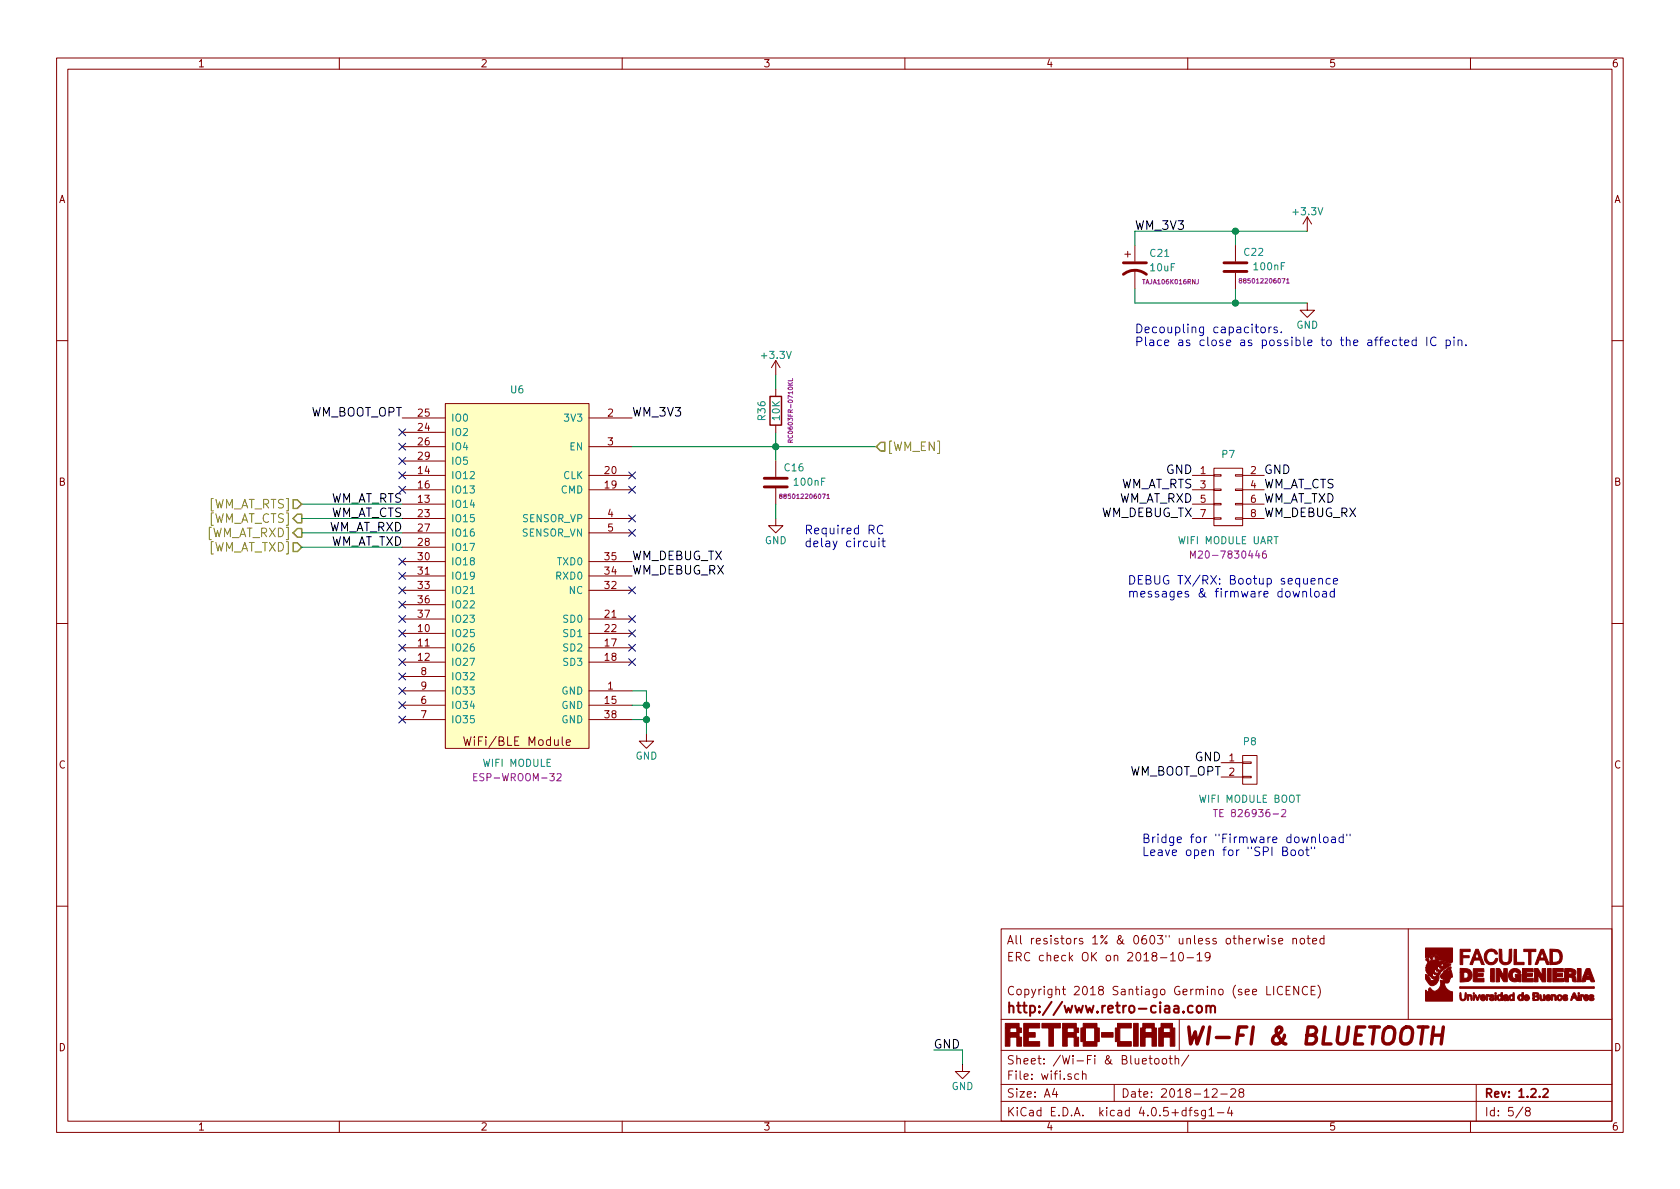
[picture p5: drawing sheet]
EESchema Schematic File Version 2
LIBS:power
LIBS:device
LIBS:transistors
LIBS:conn
LIBS:linear
LIBS:regul
LIBS:74xx
LIBS:cmos4000
LIBS:adc-dac
LIBS:memory
LIBS:xilinx
LIBS:microcontrollers
LIBS:dsp
LIBS:microchip
LIBS:analog_switches
LIBS:motorola
LIBS:texas
LIBS:intel
LIBS:audio
LIBS:interface
LIBS:digital-audio
LIBS:philips
LIBS:display
LIBS:cypress
LIBS:siliconi
LIBS:opto
LIBS:atmel
LIBS:contrib
LIBS:valves
LIBS:retro-ciaa
LIBS:retro-ciaa-cache
EELAYER 25 0
EELAYER END
$Descr A4 11693 8268
encoding utf-8
Sheet 5 8
Title "WI-FI & BLUETOOTH"
Date "2018-12-28"
Rev "1.2.2"
Comp "http://www.retro-ciaa.com"
Comment1 "All resistors 1% & 0603\" unless otherwise noted"
Comment2 "ERC check OK on 2018-10-19"
Comment3 ""
Comment4 "Copyright 2018 Santiago Germino (see LICENCE)"
$EndDescr
$Comp
L ESP-WROOM-32 U6
U 1 1
P 3600 4000
F 0 "U6" H 3600 5300 50  0000 C CNN
F 1 "WIFI MODULE" H 3600 2700 50  0000 C CNN
F 2 "Salmon:ESP-WROOM-32" H 3600 4600 50  0001 C CNN
F 3 "ESP-WROOM-32" H 3600 2600 50  0000 C CNN
	1    3600 4000
	1    0    0    -1  
$EndComp
Text Label 8300 3600 2    60   ~ 0
WM_DEBUG_TX
Text Label 8300 3300 2    60   ~ 0
GND
Text Label 4400 3900 0    60   ~ 0
WM_DEBUG_TX
Text Label 8800 3600 0    60   ~ 0
WM_DEBUG_RX
Text Label 4400 4000 0    60   ~ 0
WM_DEBUG_RX
NoConn ~ 4400 4100
$Comp
L CONN_01X02 P8
U 1 1
P 8700 5350
F 0 "P8" H 8700 5550 50  0000 C CNN
F 1 "WIFI MODULE BOOT" H 8700 5150 50  0000 C CNN
F 2 "Pin_Headers:Pin_Header_Straight_1x02_Pitch2.54mm" H 8700 5350 50  0001 C CNN
F 3 "TE 826936-2" H 8700 5050 50  0000 C CNN
	1    8700 5350
	1    0    0    -1  
$EndComp
Text Label 8500 5300 2    60   ~ 0
GND
Text Label 2800 2900 2    60   ~ 0
WM_BOOT_OPT
Text Label 8500 5400 2    60   ~ 0
WM_BOOT_OPT
Text Label 4400 2900 0    60   ~ 0
WM_3V3
$Comp
L +3.3V #PWR045
U 1 1
P 5400 2600
F 0 "#PWR045" H 5400 2450 50  0001 C CNN
F 1 "+3.3V" H 5400 2740 50  0000 C CNN
F 2 "" H 5400 2600 50  0000 C CNN
F 3 "" H 5400 2600 50  0000 C CNN
	1    5400 2600
	1    0    0    -1  
$EndComp
Wire Wire Line
	5400 2700 5400 2600
Wire Wire Line
	4400 3100 6100 3100
Wire Wire Line
	5400 3000 5400 3200
Connection ~ 5400 3100
$Comp
L GND #PWR046
U 1 1
P 5400 3600
F 0 "#PWR046" H 5400 3350 50  0001 C CNN
F 1 "GND" H 5400 3450 50  0000 C CNN
F 2 "" H 5400 3600 50  0000 C CNN
F 3 "" H 5400 3600 50  0000 C CNN
	1    5400 3600
	1    0    0    -1  
$EndComp
NoConn ~ 4400 4300
NoConn ~ 4400 4400
NoConn ~ 4400 3300
NoConn ~ 4400 4500
NoConn ~ 4400 4600
NoConn ~ 4400 3400
Text Notes 7950 5950 0    60   ~ 0
Bridge for "Firmware download"\nLeave open for "SPI Boot"
Text Label 2800 3700 2    60   ~ 0
WM_AT_RXD
Text Label 2800 3800 2    60   ~ 0
WM_AT_TXD
Text Label 2800 3500 2    60   ~ 0
WM_AT_RTS
Text Label 2800 3600 2    60   ~ 0
WM_AT_CTS
Text Notes 7850 4150 0    60   ~ 0
DEBUG TX/RX: Bootup sequence\nmessages & firmware download
$Comp
L C C16
U 1 1
P 5400 3350
F 0 "C16" H 5200 3250 50  0000 L CNN
F 1 "100nF" H 5050 3350 50  0000 L CNN
F 2 "Capacitors_SMD:C_0603" H 5400 3350 31  0001 C CNN
F 3 "885012206071" H 5200 3450 31  0000 C CNN
	1    5400 3350
	-1   0    0    1   
$EndComp
Text Notes 5600 3800 0    60   ~ 0
Required RC\ndelay circuit
$Comp
L R R36
U 1 1
P 5400 2850
F 0 "R36" V 5300 2850 50  0000 C CNN
F 1 "10K" V 5400 2850 50  0000 C CNN
F 2 "Resistors_SMD:R_0603" V 5330 2850 31  0001 C CNN
F 3 "RC0603FR-0710KL" V 5500 2850 31  0000 C CNN
	1    5400 2850
	1    0    0    -1  
$EndComp
NoConn ~ 4400 3700
NoConn ~ 4400 3600
NoConn ~ 2800 4700
NoConn ~ 2800 4800
NoConn ~ 2800 4400
NoConn ~ 2800 4500
NoConn ~ 2800 4600
NoConn ~ 2800 3300
NoConn ~ 2800 5000
NoConn ~ 2800 4900
NoConn ~ 2800 3400
NoConn ~ 2800 3000
NoConn ~ 2800 3900
NoConn ~ 2800 3200
NoConn ~ 2800 3100
NoConn ~ 2800 4000
NoConn ~ 2800 4100
NoConn ~ 2800 4200
NoConn ~ 2800 4300
Text Label 8300 3500 2    60   ~ 0
WM_AT_RXD
Text Label 8300 3400 2    60   ~ 0
WM_AT_RTS
Text Label 8800 3400 0    60   ~ 0
WM_AT_CTS
Text Label 8800 3300 0    60   ~ 0
GND
$Comp
L CONN_02X04 P7
U 1 1
P 8550 3450
F 0 "P7" H 8550 3750 50  0000 C CNN
F 1 "WIFI MODULE UART" H 8550 3150 50  0000 C CNN
F 2 "Pin_Headers:Pin_Header_Straight_2x04_Pitch2.54mm" H 8550 2250 50  0001 C CNN
F 3 "M20-7830446" H 8550 3050 50  0000 C CNN
	1    8550 3450
	1    0    0    -1  
$EndComp
Text Label 8800 3500 0    60   ~ 0
WM_AT_TXD
$Comp
L GND #PWR047
U 1 1
P 4500 5100
F 0 "#PWR047" H 4500 4850 50  0001 C CNN
F 1 "GND" H 4500 4950 50  0000 C CNN
F 2 "" H 4500 5100 50  0000 C CNN
F 3 "" H 4500 5100 50  0000 C CNN
	1    4500 5100
	1    0    0    -1  
$EndComp
Wire Wire Line
	4400 4800 4500 4800
Wire Wire Line
	4500 4800 4500 5100
Wire Wire Line
	4400 4900 4500 4900
Connection ~ 4500 4900
Wire Wire Line
	4400 5000 4500 5000
Connection ~ 4500 5000
$Comp
L CP1 C21
U 1 1
P 7900 1850
F 0 "C21" H 8000 1950 50  0000 L CNN
F 1 "10uF" H 8000 1850 50  0000 L CNN
F 2 "Capacitors_Tantalum_SMD:CP_Tantalum_Case-A_EIA-3216-18_Reflow" H 7900 1850 31  0001 C CNN
F 3 "TAJA106K016RNJ" H 8150 1750 31  0000 C CNN
	1    7900 1850
	1    0    0    -1  
$EndComp
Wire Wire Line
	7900 1600 9100 1600
Wire Wire Line
	7900 1600 7900 1700
Wire Wire Line
	7900 2100 9100 2100
Wire Wire Line
	7900 2100 7900 2000
Wire Wire Line
	8600 2000 8600 2100
Connection ~ 8600 2100
Wire Wire Line
	8600 1600 8600 1700
Connection ~ 8600 1600
Text Label 7900 1600 0    60   ~ 0
WM_3V3
$Comp
L +3.3V #PWR048
U 1 1
P 9100 1600
F 0 "#PWR048" H 9100 1450 50  0001 C CNN
F 1 "+3.3V" H 9100 1740 50  0000 C CNN
F 2 "" H 9100 1600 50  0000 C CNN
F 3 "" H 9100 1600 50  0000 C CNN
	1    9100 1600
	1    0    0    -1  
$EndComp
$Comp
L GND #PWR049
U 1 1
P 9100 2100
F 0 "#PWR049" H 9100 1850 50  0001 C CNN
F 1 "GND" H 9100 1950 50  0000 C CNN
F 2 "" H 9100 2100 50  0000 C CNN
F 3 "" H 9100 2100 50  0000 C CNN
	1    9100 2100
	1    0    0    -1  
$EndComp
$Comp
L C C22
U 1 1
P 8600 1850
F 0 "C22" H 8400 1750 50  0000 L CNN
F 1 "100nF" H 8250 1850 50  0000 L CNN
F 2 "Capacitors_SMD:C_0603" H 8600 1850 31  0001 C CNN
F 3 "885012206071" H 8400 1950 31  0000 C CNN
	1    8600 1850
	-1   0    0    1   
$EndComp
Text HLabel 2100 3500 0    60   Input ~ 0
[WM_AT_RTS]
Text HLabel 2100 3600 0    60   Output ~ 0
[WM_AT_CTS]
Text HLabel 2100 3700 0    60   Output ~ 0
[WM_AT_RXD]
Text HLabel 2100 3800 0    60   Input ~ 0
[WM_AT_TXD]
Text HLabel 6100 3100 2    60   Input ~ 0
[WM_EN]
Wire Wire Line
	2100 3500 2800 3500
Wire Wire Line
	2800 3600 2100 3600
Wire Wire Line
	2100 3700 2800 3700
Wire Wire Line
	2800 3800 2100 3800
$Comp
L GND #PWR050
U 1 1
P 6700 7400
F 0 "#PWR050" H 6700 7150 50  0001 C CNN
F 1 "GND" H 6700 7250 50  0000 C CNN
F 2 "" H 6700 7400 50  0000 C CNN
F 3 "" H 6700 7400 50  0000 C CNN
	1    6700 7400
	1    0    0    -1  
$EndComp
Text Label 6500 7300 0    60   ~ 0
GND
Wire Wire Line
	6500 7300 6700 7300
Wire Wire Line
	6700 7300 6700 7400
Text Notes 7900 2400 0    60   ~ 0
Decoupling capacitors. \nPlace as close as possible to the affected IC pin.
Wire Wire Line
	5400 3600 5400 3500
$EndSCHEMATC
